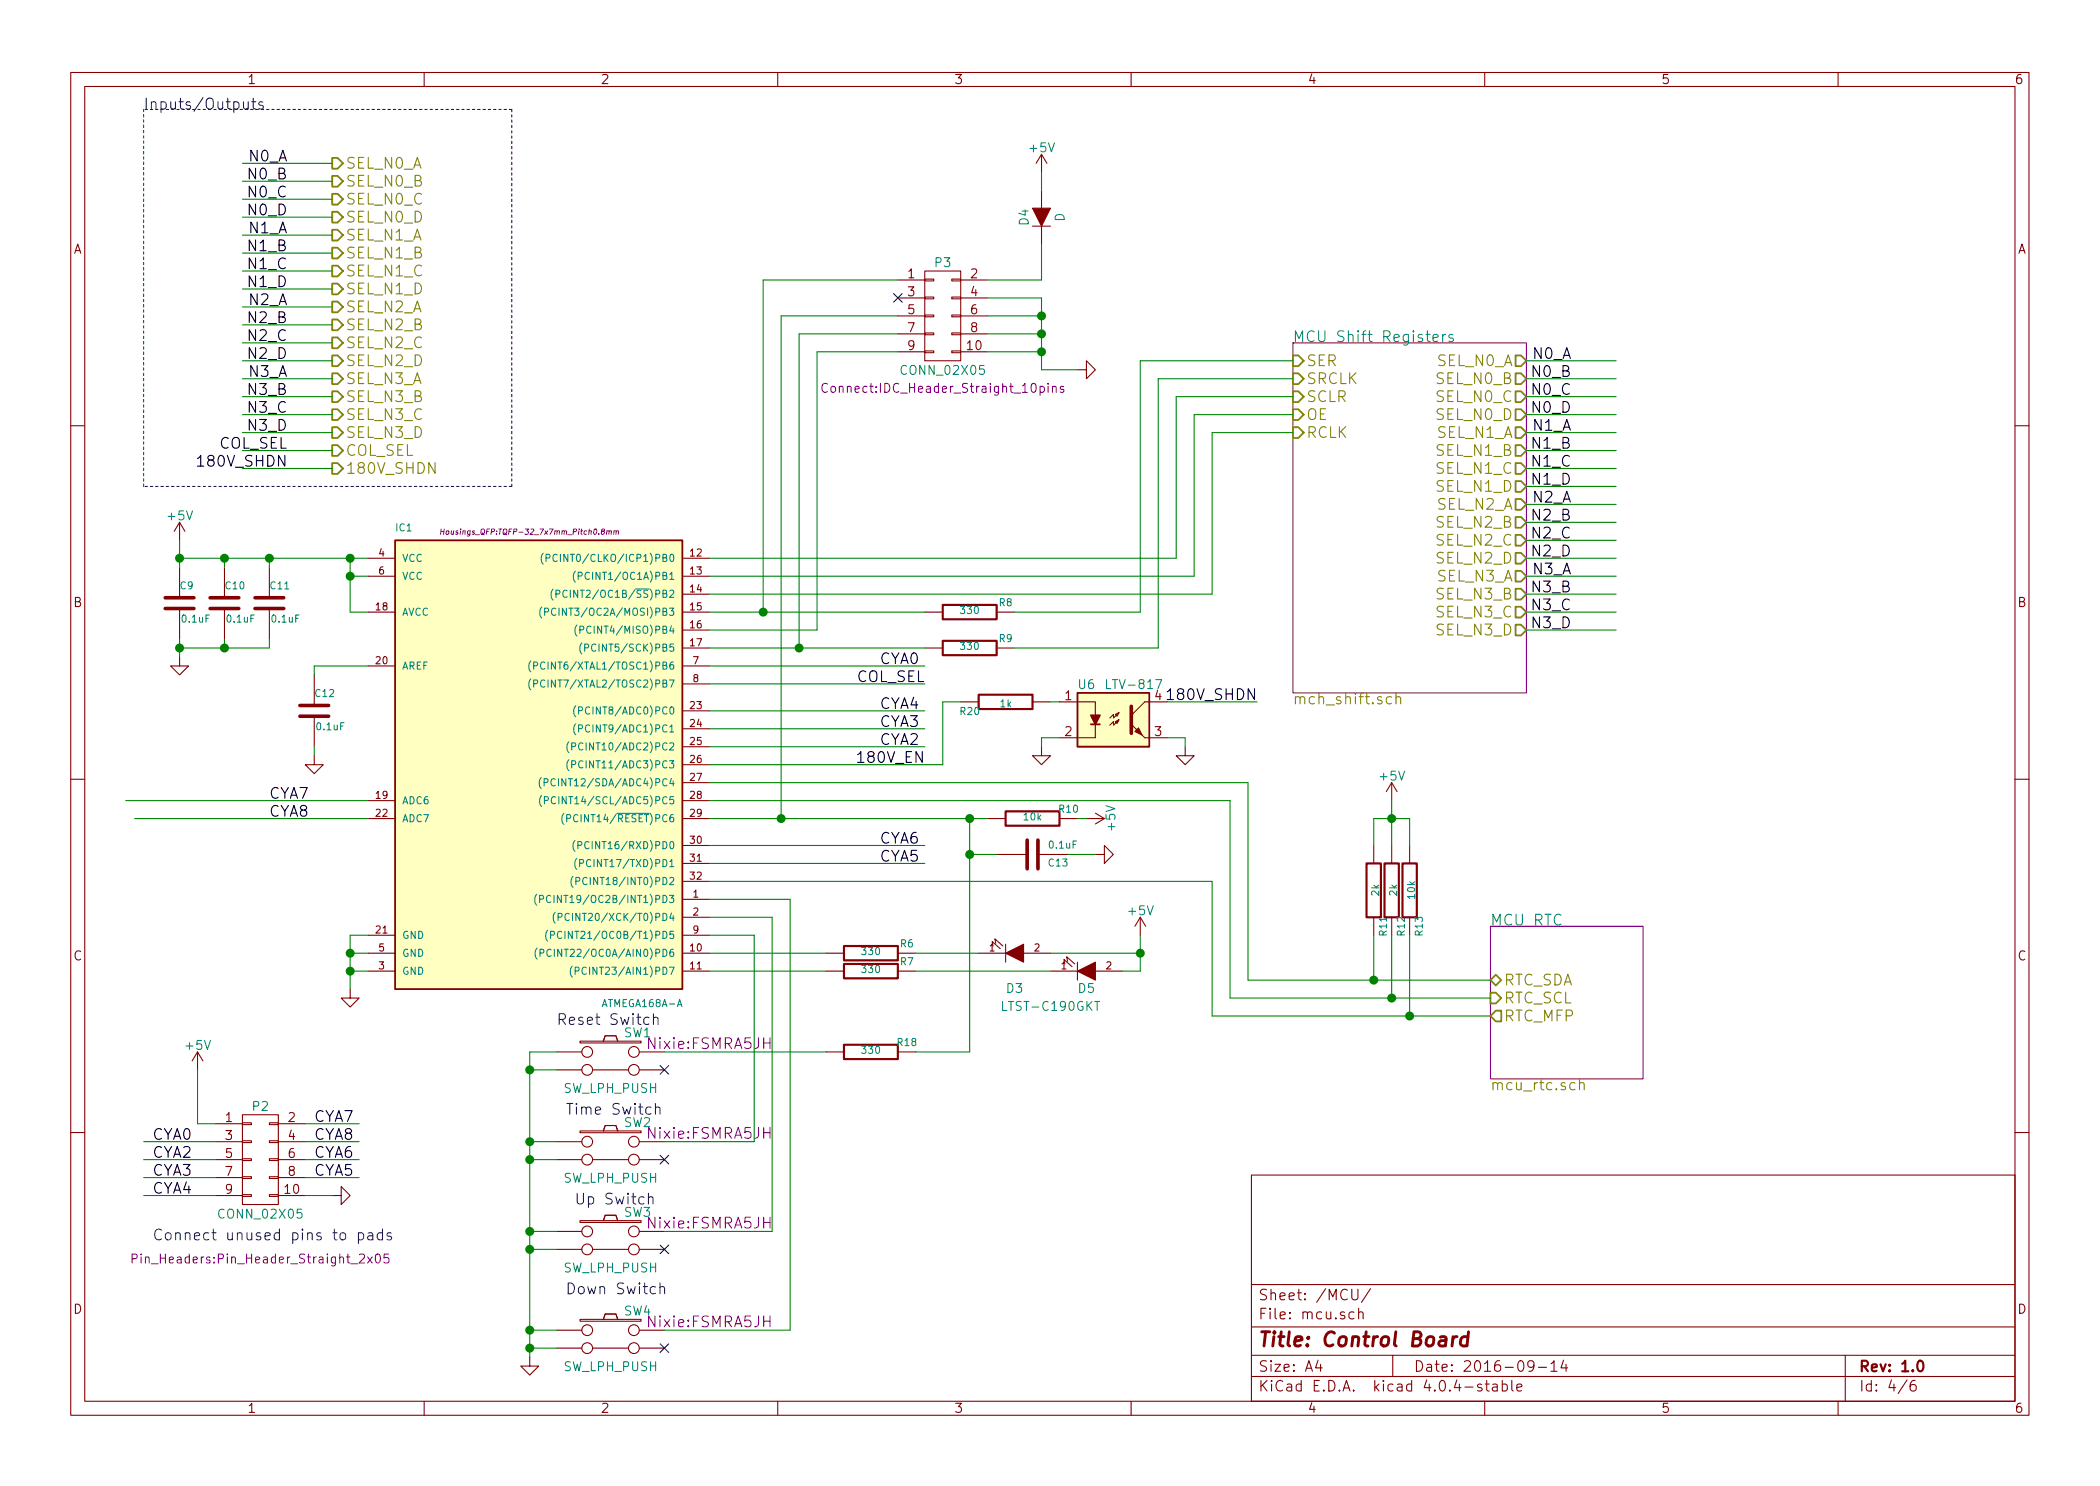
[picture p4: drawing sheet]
EESchema Schematic File Version 2
LIBS:control_board-rescue
LIBS:power
LIBS:device
LIBS:transistors
LIBS:conn
LIBS:linear
LIBS:regul
LIBS:74xx
LIBS:cmos4000
LIBS:adc-dac
LIBS:memory
LIBS:xilinx
LIBS:microcontrollers
LIBS:dsp
LIBS:microchip
LIBS:analog_switches
LIBS:motorola
LIBS:texas
LIBS:intel
LIBS:audio
LIBS:interface
LIBS:digital-audio
LIBS:philips
LIBS:display
LIBS:cypress
LIBS:siliconi
LIBS:opto
LIBS:atmel
LIBS:contrib
LIBS:valves
LIBS:nixie_lib
LIBS:nixie_clock-rescue
LIBS:control_board-cache
EELAYER 25 0
EELAYER END
$Descr A4 11693 8268
encoding utf-8
Sheet 4 6
Title "Control Board"
Date "2016-09-14"
Rev "1.0"
Comp ""
Comment1 ""
Comment2 ""
Comment3 ""
Comment4 ""
$EndDescr
$Comp
L ATMEGA168A-A-RESCUE-nixie_clock IC1
U 1 1
P 2950 4200
F 0 "IC1" H 2200 5450 40  0000 L BNN
F 1 "ATMEGA168A-A" H 3350 2800 40  0000 L BNN
F 2 "Housings_QFP:TQFP-32_7x7mm_Pitch0.8mm" H 2950 5450 30  0000 C CIN
F 3 "" H 2950 4200 60  0000 C CNN
	1    2950 4200
	1    0    0    -1  
$EndComp
$Comp
L C-RESCUE-nixie_clock C9
U 1 1
P 1000 3350
F 0 "C9" H 1000 3450 40  0000 L CNN
F 1 "0.1uF" H 1006 3265 40  0000 L CNN
F 2 "Capacitors_SMD:C_0805_HandSoldering" H 1038 3200 30  0001 C CNN
F 3 "~" H 1000 3350 60  0000 C CNN
	1    1000 3350
	1    0    0    -1  
$EndComp
$Comp
L GND #PWR031
U 1 1
P 1000 3650
F 0 "#PWR031" H 1000 3650 30  0001 C CNN
F 1 "GND" H 1000 3580 30  0001 C CNN
F 2 "" H 1000 3650 60  0000 C CNN
F 3 "" H 1000 3650 60  0000 C CNN
	1    1000 3650
	1    0    0    -1  
$EndComp
$Comp
L C-RESCUE-nixie_clock C12
U 1 1
P 1750 3950
F 0 "C12" H 1750 4050 40  0000 L CNN
F 1 "0.1uF" H 1756 3865 40  0000 L CNN
F 2 "Capacitors_SMD:C_0805_HandSoldering" H 1788 3800 30  0001 C CNN
F 3 "~" H 1750 3950 60  0000 C CNN
	1    1750 3950
	1    0    0    -1  
$EndComp
$Comp
L GND #PWR032
U 1 1
P 1750 4200
F 0 "#PWR032" H 1750 4200 30  0001 C CNN
F 1 "GND" H 1750 4130 30  0001 C CNN
F 2 "" H 1750 4200 60  0000 C CNN
F 3 "" H 1750 4200 60  0000 C CNN
	1    1750 4200
	1    0    0    -1  
$EndComp
$Comp
L GND #PWR033
U 1 1
P 1950 5500
F 0 "#PWR033" H 1950 5500 30  0001 C CNN
F 1 "GND" H 1950 5430 30  0001 C CNN
F 2 "" H 1950 5500 60  0000 C CNN
F 3 "" H 1950 5500 60  0000 C CNN
	1    1950 5500
	1    0    0    -1  
$EndComp
Text Notes 800  600  0    60   ~ 0
Inputs/Outputs
$Comp
L C-RESCUE-nixie_clock C13
U 1 1
P 5750 4750
F 0 "C13" V 5700 4550 40  0000 L CNN
F 1 "0.1uF" V 5800 4500 40  0000 L CNN
F 2 "Capacitors_SMD:C_0805_HandSoldering" H 5788 4600 30  0001 C CNN
F 3 "~" H 5750 4750 60  0000 C CNN
	1    5750 4750
	0    -1   -1   0   
$EndComp
$Comp
L GND #PWR034
U 1 1
P 6100 4750
F 0 "#PWR034" H 6100 4750 30  0001 C CNN
F 1 "GND" H 6100 4680 30  0001 C CNN
F 2 "" H 6100 4750 60  0000 C CNN
F 3 "" H 6100 4750 60  0000 C CNN
	1    6100 4750
	0    -1   -1   0   
$EndComp
$Comp
L GND #PWR035
U 1 1
P 2950 7550
F 0 "#PWR035" H 2950 7550 30  0001 C CNN
F 1 "GND" H 2950 7480 30  0001 C CNN
F 2 "" H 2950 7550 60  0000 C CNN
F 3 "" H 2950 7550 60  0000 C CNN
	1    2950 7550
	1    0    0    -1  
$EndComp
$Comp
L R-RESCUE-nixie_clock R10
U 1 1
P 5750 4550
F 0 "R10" V 5800 4350 40  0000 C CNN
F 1 "10k" V 5757 4551 40  0000 C CNN
F 2 "Resistors_SMD:R_0805_HandSoldering" V 5680 4550 30  0001 C CNN
F 3 "~" H 5750 4550 30  0000 C CNN
	1    5750 4550
	0    -1   -1   0   
$EndComp
Text Notes 3100 5700 0    60   ~ 0
Reset Switch
Text Notes 3150 6200 0    60   ~ 0
Time Switch
Text Notes 3200 6700 0    60   ~ 0
Up Switch
Text Notes 3150 7200 0    60   ~ 0
Down Switch
$Comp
L R-RESCUE-nixie_clock R6
U 1 1
P 4850 5300
F 0 "R6" V 4900 5100 40  0000 C CNN
F 1 "330" V 4857 5301 40  0000 C CNN
F 2 "Resistors_SMD:R_0805_HandSoldering" V 4780 5300 30  0001 C CNN
F 3 "~" H 4850 5300 30  0000 C CNN
	1    4850 5300
	0    -1   -1   0   
$EndComp
$Comp
L R-RESCUE-nixie_clock R7
U 1 1
P 4850 5400
F 0 "R7" V 4900 5200 40  0000 C CNN
F 1 "330" V 4857 5401 40  0000 C CNN
F 2 "Resistors_SMD:R_0805_HandSoldering" V 4780 5400 30  0001 C CNN
F 3 "~" H 4850 5400 30  0000 C CNN
	1    4850 5400
	0    -1   -1   0   
$EndComp
$Comp
L LED-RESCUE-nixie_clock D3
U 1 1
P 5650 5300
F 0 "D3" H 5650 5500 50  0000 C CNN
F 1 "LTST-C190GKT" H 5650 5550 50  0001 C CNN
F 2 "LEDs:LED_0603" H 5650 5300 60  0001 C CNN
F 3 "~" H 5650 5300 60  0000 C CNN
	1    5650 5300
	-1   0    0    1   
$EndComp
$Comp
L LED-RESCUE-nixie_clock D5
U 1 1
P 6050 5400
F 0 "D5" H 6050 5500 50  0000 C CNN
F 1 "LTST-C190GKT" H 6250 5600 50  0000 C CNN
F 2 "LEDs:LED_0603" H 6050 5400 60  0001 C CNN
F 3 "~" H 6050 5400 60  0000 C CNN
	1    6050 5400
	-1   0    0    1   
$EndComp
Text HLabel 1850 900  2    60   Output ~ 0
SEL_N0_A
Text HLabel 1850 1000 2    60   Output ~ 0
SEL_N0_B
Text HLabel 1850 1100 2    60   Output ~ 0
SEL_N0_C
Text HLabel 1850 1200 2    60   Output ~ 0
SEL_N0_D
Text HLabel 1850 1300 2    60   Output ~ 0
SEL_N1_A
Text HLabel 1850 1400 2    60   Output ~ 0
SEL_N1_B
Text HLabel 1850 1500 2    60   Output ~ 0
SEL_N1_C
Text HLabel 1850 1600 2    60   Output ~ 0
SEL_N1_D
Text HLabel 1850 1700 2    60   Output ~ 0
SEL_N2_A
Text HLabel 1850 1800 2    60   Output ~ 0
SEL_N2_B
Text HLabel 1850 2200 2    60   Output ~ 0
SEL_N3_B
Text HLabel 1850 2300 2    60   Output ~ 0
SEL_N3_C
Text HLabel 1850 2400 2    60   Output ~ 0
SEL_N3_D
Text HLabel 1850 2100 2    60   Output ~ 0
SEL_N3_A
$Sheet
S 8300 5150 850  850 
U 54D9E22D
F0 "MCU RTC" 60
F1 "mcu_rtc.sch" 60
F2 "RTC_SCL" I L 8300 5550 60 
F3 "RTC_SDA" B L 8300 5450 60 
F4 "RTC_MFP" O L 8300 5650 60 
$EndSheet
$Sheet
S 7200 1900 1300 1950
U 54DAD1C9
F0 "MCU Shift Registers" 60
F1 "mch_shift.sch" 60
F2 "SER" I L 7200 2000 60 
F3 "SRCLK" I L 7200 2100 60 
F4 "SCLR" I L 7200 2200 60 
F5 "OE" I L 7200 2300 60 
F6 "RCLK" I L 7200 2400 60 
F7 "SEL_N0_A" O R 8500 2000 60 
F8 "SEL_N0_B" O R 8500 2100 60 
F9 "SEL_N0_C" O R 8500 2200 60 
F10 "SEL_N0_D" O R 8500 2300 60 
F11 "SEL_N1_A" O R 8500 2400 60 
F12 "SEL_N1_B" O R 8500 2500 60 
F13 "SEL_N1_C" O R 8500 2600 60 
F14 "SEL_N1_D" O R 8500 2700 60 
F15 "SEL_N2_A" O R 8500 2800 60 
F16 "SEL_N2_B" O R 8500 2900 60 
F17 "SEL_N2_C" O R 8500 3000 60 
F18 "SEL_N2_D" O R 8500 3100 60 
F19 "SEL_N3_A" O R 8500 3200 60 
F20 "SEL_N3_B" O R 8500 3300 60 
F21 "SEL_N3_C" O R 8500 3400 60 
F22 "SEL_N3_D" O R 8500 3500 60 
$EndSheet
Text HLabel 1850 1900 2    60   Output ~ 0
SEL_N2_C
Text HLabel 1850 2000 2    60   Output ~ 0
SEL_N2_D
Text HLabel 1850 2600 2    60   Output ~ 0
180V_SHDN
$Comp
L CONN_02X05 P3
U 1 1
P 5250 1750
F 0 "P3" H 5250 2050 50  0000 C CNN
F 1 "CONN_02X05" H 5250 1450 50  0000 C CNN
F 2 "Connect:IDC_Header_Straight_10pins" H 5250 1350 50  0000 C CNN
F 3 "" H 5250 550 50  0000 C CNN
	1    5250 1750
	1    0    0    -1  
$EndComp
$Comp
L GND #PWR036
U 1 1
P 6000 2050
F 0 "#PWR036" H 6000 2050 30  0001 C CNN
F 1 "GND" H 6000 1980 30  0001 C CNN
F 2 "" H 6000 2050 60  0000 C CNN
F 3 "" H 6000 2050 60  0000 C CNN
	1    6000 2050
	0    -1   -1   0   
$EndComp
$Comp
L D D4
U 1 1
P 5800 1200
F 0 "D4" H 5800 1300 50  0000 C CNN
F 1 "D" H 5800 1100 50  0000 C CNN
F 2 "Nixie:SOD-523-2" H 5800 1200 50  0001 C CNN
F 3 "" H 5800 1200 50  0000 C CNN
	1    5800 1200
	0    -1   -1   0   
$EndComp
$Comp
L R-RESCUE-nixie_clock R8
U 1 1
P 5400 3400
F 0 "R8" V 5450 3200 40  0000 C CNN
F 1 "330" V 5407 3401 40  0000 C CNN
F 2 "Resistors_SMD:R_0805_HandSoldering" V 5330 3400 30  0001 C CNN
F 3 "~" H 5400 3400 30  0000 C CNN
	1    5400 3400
	0    -1   -1   0   
$EndComp
$Comp
L R-RESCUE-nixie_clock R9
U 1 1
P 5400 3600
F 0 "R9" V 5450 3400 40  0000 C CNN
F 1 "330" V 5407 3601 40  0000 C CNN
F 2 "Resistors_SMD:R_0805_HandSoldering" V 5330 3600 30  0001 C CNN
F 3 "~" H 5400 3600 30  0000 C CNN
	1    5400 3600
	0    -1   -1   0   
$EndComp
$Comp
L C-RESCUE-nixie_clock C10
U 1 1
P 1250 3350
F 0 "C10" H 1250 3450 40  0000 L CNN
F 1 "0.1uF" H 1256 3265 40  0000 L CNN
F 2 "Capacitors_SMD:C_0805_HandSoldering" H 1288 3200 30  0001 C CNN
F 3 "~" H 1250 3350 60  0000 C CNN
	1    1250 3350
	1    0    0    -1  
$EndComp
$Comp
L C-RESCUE-nixie_clock C11
U 1 1
P 1500 3350
F 0 "C11" H 1500 3450 40  0000 L CNN
F 1 "0.1uF" H 1506 3265 40  0000 L CNN
F 2 "Capacitors_SMD:C_0805_HandSoldering" H 1538 3200 30  0001 C CNN
F 3 "~" H 1500 3350 60  0000 C CNN
	1    1500 3350
	1    0    0    -1  
$EndComp
$Comp
L R-RESCUE-nixie_clock R11
U 1 1
P 7650 4950
F 0 "R11" V 7700 4750 40  0000 C CNN
F 1 "2k" V 7657 4951 40  0000 C CNN
F 2 "Resistors_SMD:R_0805_HandSoldering" V 7580 4950 30  0001 C CNN
F 3 "~" H 7650 4950 30  0000 C CNN
	1    7650 4950
	1    0    0    -1  
$EndComp
$Comp
L R-RESCUE-nixie_clock R12
U 1 1
P 7750 4950
F 0 "R12" V 7800 4750 40  0000 C CNN
F 1 "2k" V 7757 4951 40  0000 C CNN
F 2 "Resistors_SMD:R_0805_HandSoldering" V 7680 4950 30  0001 C CNN
F 3 "~" H 7750 4950 30  0000 C CNN
	1    7750 4950
	1    0    0    -1  
$EndComp
$Comp
L R-RESCUE-nixie_clock R13
U 1 1
P 7850 4950
F 0 "R13" V 7900 4750 40  0000 C CNN
F 1 "10k" V 7857 4951 40  0000 C CNN
F 2 "Resistors_SMD:R_0805_HandSoldering" V 7780 4950 30  0001 C CNN
F 3 "~" H 7850 4950 30  0000 C CNN
	1    7850 4950
	1    0    0    -1  
$EndComp
NoConn ~ 5000 1650
Text Notes 850  6900 0    60   ~ 0
Connect unused pins to pads
$Comp
L GND #PWR037
U 1 1
P 1850 6650
F 0 "#PWR037" H 1850 6650 30  0001 C CNN
F 1 "GND" H 1850 6580 30  0001 C CNN
F 2 "" H 1850 6650 60  0000 C CNN
F 3 "" H 1850 6650 60  0000 C CNN
	1    1850 6650
	0    -1   -1   0   
$EndComp
Text Label 4900 3700 0    60   ~ 0
CYA0
Text Label 4900 4150 0    60   ~ 0
CYA2
Text Label 4900 4050 0    60   ~ 0
CYA3
Text Label 4900 3950 0    60   ~ 0
CYA4
Text Label 4900 4800 0    60   ~ 0
CYA5
Text Label 4900 4700 0    60   ~ 0
CYA6
Text Label 1500 4450 0    60   ~ 0
CYA7
Text Label 1500 4550 0    60   ~ 0
CYA8
Text Label 850  6350 0    60   ~ 0
CYA0
Text Label 850  6450 0    60   ~ 0
CYA2
Text Label 850  6550 0    60   ~ 0
CYA3
Text Label 850  6650 0    60   ~ 0
CYA4
Text Label 1750 6550 0    60   ~ 0
CYA5
Text Label 1750 6450 0    60   ~ 0
CYA6
Text Label 1750 6250 0    60   ~ 0
CYA7
Text Label 1750 6350 0    60   ~ 0
CYA8
$Comp
L R-RESCUE-nixie_clock R18
U 1 1
P 4850 5850
F 0 "R18" V 4900 5650 40  0000 C CNN
F 1 "330" V 4857 5851 40  0000 C CNN
F 2 "Resistors_SMD:R_0805_HandSoldering" V 4780 5850 30  0001 C CNN
F 3 "~" H 4850 5850 30  0000 C CNN
	1    4850 5850
	0    -1   -1   0   
$EndComp
$Comp
L +5V #PWR038
U 1 1
P 5800 950
F 0 "#PWR038" H 5800 800 50  0001 C CNN
F 1 "+5V" H 5800 1090 50  0000 C CNN
F 2 "" H 5800 950 50  0000 C CNN
F 3 "" H 5800 950 50  0000 C CNN
	1    5800 950 
	1    0    0    -1  
$EndComp
$Comp
L +5V #PWR039
U 1 1
P 7750 4450
F 0 "#PWR039" H 7750 4300 50  0001 C CNN
F 1 "+5V" H 7750 4590 50  0000 C CNN
F 2 "" H 7750 4450 50  0000 C CNN
F 3 "" H 7750 4450 50  0000 C CNN
	1    7750 4450
	1    0    0    -1  
$EndComp
$Comp
L +5V #PWR040
U 1 1
P 6350 5200
F 0 "#PWR040" H 6350 5050 50  0001 C CNN
F 1 "+5V" H 6350 5340 50  0000 C CNN
F 2 "" H 6350 5200 50  0000 C CNN
F 3 "" H 6350 5200 50  0000 C CNN
	1    6350 5200
	1    0    0    -1  
$EndComp
$Comp
L +5V #PWR041
U 1 1
P 6050 4550
F 0 "#PWR041" H 6050 4400 50  0001 C CNN
F 1 "+5V" H 6050 4690 50  0000 C CNN
F 2 "" H 6050 4550 50  0000 C CNN
F 3 "" H 6050 4550 50  0000 C CNN
	1    6050 4550
	0    1    1    0   
$EndComp
$Comp
L +5V #PWR042
U 1 1
P 1100 5950
F 0 "#PWR042" H 1100 5800 50  0001 C CNN
F 1 "+5V" H 1100 6090 50  0000 C CNN
F 2 "" H 1100 5950 50  0000 C CNN
F 3 "" H 1100 5950 50  0000 C CNN
	1    1100 5950
	1    0    0    -1  
$EndComp
$Comp
L +5V #PWR043
U 1 1
P 1000 3000
F 0 "#PWR043" H 1000 2850 50  0001 C CNN
F 1 "+5V" H 1000 3140 50  0000 C CNN
F 2 "" H 1000 3000 50  0000 C CNN
F 3 "" H 1000 3000 50  0000 C CNN
	1    1000 3000
	1    0    0    -1  
$EndComp
$Comp
L SW_LPH_PUSH-RESCUE-control_board SW4
U 1 1
P 3400 7400
AR Path="/54E288B4" Ref="SW4"  Part="1" 
AR Path="/51B40844/54E288B4" Ref="SW4"  Part="1" 
F 0 "SW4" H 3550 7510 50  0000 C CNN
F 1 "SW_LPH_PUSH" H 3400 7200 50  0000 C CNN
F 2 "Nixie:FSMRA5JH" H 3950 7450 60  0000 C CNN
F 3 "" H 3400 7400 60  0000 C CNN
	1    3400 7400
	1    0    0    -1  
$EndComp
$Comp
L SW_LPH_PUSH-RESCUE-control_board SW3
U 1 1
P 3400 6850
AR Path="/54E2867C" Ref="SW3"  Part="1" 
AR Path="/51B40844/54E2867C" Ref="SW3"  Part="1" 
F 0 "SW3" H 3550 6960 50  0000 C CNN
F 1 "SW_LPH_PUSH" H 3400 6650 50  0000 C CNN
F 2 "Nixie:FSMRA5JH" H 3950 6900 60  0000 C CNN
F 3 "" H 3400 6850 60  0000 C CNN
	1    3400 6850
	1    0    0    -1  
$EndComp
$Comp
L SW_LPH_PUSH-RESCUE-control_board SW2
U 1 1
P 3400 6350
AR Path="/54E2863D" Ref="SW2"  Part="1" 
AR Path="/51B40844/54E2863D" Ref="SW2"  Part="1" 
F 0 "SW2" H 3550 6460 50  0000 C CNN
F 1 "SW_LPH_PUSH" H 3400 6150 50  0000 C CNN
F 2 "Nixie:FSMRA5JH" H 3950 6400 60  0000 C CNN
F 3 "" H 3400 6350 60  0000 C CNN
	1    3400 6350
	1    0    0    -1  
$EndComp
$Comp
L SW_LPH_PUSH-RESCUE-control_board SW1
U 1 1
P 3400 5850
AR Path="/54E28102" Ref="SW1"  Part="1" 
AR Path="/51B40844/54E28102" Ref="SW1"  Part="1" 
F 0 "SW1" H 3550 5960 50  0000 C CNN
F 1 "SW_LPH_PUSH" H 3400 5650 50  0000 C CNN
F 2 "Nixie:FSMRA5JH" H 3950 5900 60  0000 C CNN
F 3 "" H 3400 5850 60  0000 C CNN
	1    3400 5850
	1    0    0    -1  
$EndComp
NoConn ~ 3700 5950
NoConn ~ 3700 6450
NoConn ~ 3700 6950
NoConn ~ 3700 7500
Text HLabel 1850 2500 2    60   Output ~ 0
COL_SEL
$Comp
L CONN_02X05 P2
U 1 1
P 1450 6450
F 0 "P2" H 1450 6750 50  0000 C CNN
F 1 "CONN_02X05" H 1450 6150 50  0000 C CNN
F 2 "Pin_Headers:Pin_Header_Straight_2x05" H 1450 5900 50  0000 C CNN
F 3 "" H 1450 5250 50  0000 C CNN
	1    1450 6450
	1    0    0    -1  
$EndComp
Text Label 8750 2800 2    60   ~ 0
N2_A
Text Label 8750 2900 2    60   ~ 0
N2_B
Text Label 8750 3000 2    60   ~ 0
N2_C
Text Label 8750 3100 2    60   ~ 0
N2_D
Text Label 8750 3200 2    60   ~ 0
N3_A
Text Label 8750 3300 2    60   ~ 0
N3_B
Text Label 8750 3400 2    60   ~ 0
N3_C
Text Label 8750 3500 2    60   ~ 0
N3_D
Text Label 8750 2000 2    60   ~ 0
N0_A
Text Label 8750 2100 2    60   ~ 0
N0_B
Text Label 8750 2200 2    60   ~ 0
N0_C
Text Label 8750 2300 2    60   ~ 0
N0_D
Text Label 8750 2400 2    60   ~ 0
N1_A
Text Label 8750 2500 2    60   ~ 0
N1_B
Text Label 8750 2600 2    60   ~ 0
N1_C
Text Label 8750 2700 2    60   ~ 0
N1_D
Text Label 1600 1700 2    60   ~ 0
N2_A
Text Label 1600 1800 2    60   ~ 0
N2_B
Text Label 1600 1900 2    60   ~ 0
N2_C
Text Label 1600 2000 2    60   ~ 0
N2_D
Text Label 1600 2100 2    60   ~ 0
N3_A
Text Label 1600 2200 2    60   ~ 0
N3_B
Text Label 1600 2300 2    60   ~ 0
N3_C
Text Label 1600 2400 2    60   ~ 0
N3_D
Text Label 1600 900  2    60   ~ 0
N0_A
Text Label 1600 1000 2    60   ~ 0
N0_B
Text Label 1600 1100 2    60   ~ 0
N0_C
Text Label 1600 1200 2    60   ~ 0
N0_D
Text Label 1600 1300 2    60   ~ 0
N1_A
Text Label 1600 1400 2    60   ~ 0
N1_B
Text Label 1600 1500 2    60   ~ 0
N1_C
Text Label 1600 1600 2    60   ~ 0
N1_D
Text Label 1600 2500 2    60   ~ 0
COL_SEL
Text Label 5150 3800 2    60   ~ 0
COL_SEL
Text Label 7000 3900 2    60   ~ 0
180V_SHDN
Text Label 1600 2600 2    60   ~ 0
180V_SHDN
$Comp
L GND #PWR044
U 1 1
P 6600 4150
F 0 "#PWR044" H 6600 4150 30  0001 C CNN
F 1 "GND" H 6600 4080 30  0001 C CNN
F 2 "" H 6600 4150 60  0000 C CNN
F 3 "" H 6600 4150 60  0000 C CNN
	1    6600 4150
	1    0    0    -1  
$EndComp
$Comp
L R-RESCUE-nixie_clock R20
U 1 1
P 5600 3900
F 0 "R20" V 5650 3700 40  0000 C CNN
F 1 "1k" V 5607 3901 40  0000 C CNN
F 2 "Resistors_SMD:R_0805_HandSoldering" V 5530 3900 30  0001 C CNN
F 3 "~" H 5600 3900 30  0000 C CNN
	1    5600 3900
	0    1    1    0   
$EndComp
Wire Wire Line
	5250 3900 5350 3900
Wire Wire Line
	5250 4250 5250 3900
Wire Wire Line
	6500 3900 7000 3900
Wire Wire Line
	3950 4250 5250 4250
Wire Wire Line
	1350 2500 1850 2500
Wire Wire Line
	1350 2600 1850 2600
Wire Wire Line
	1350 900  1850 900 
Wire Wire Line
	1850 1000 1350 1000
Wire Wire Line
	1350 1100 1850 1100
Wire Wire Line
	1850 1200 1350 1200
Wire Wire Line
	1850 1300 1350 1300
Wire Wire Line
	1850 1400 1350 1400
Wire Wire Line
	1350 1500 1850 1500
Wire Wire Line
	1350 1600 1850 1600
Wire Wire Line
	1350 1700 1850 1700
Wire Wire Line
	1350 1800 1850 1800
Wire Wire Line
	1350 1900 1850 1900
Wire Wire Line
	1350 2000 1850 2000
Wire Wire Line
	1350 2100 1850 2100
Wire Wire Line
	1350 2200 1850 2200
Wire Wire Line
	1350 2300 1850 2300
Wire Wire Line
	1350 2400 1850 2400
Wire Wire Line
	8500 2000 9000 2000
Wire Wire Line
	9000 2100 8500 2100
Wire Wire Line
	8500 2200 9000 2200
Wire Wire Line
	9000 2300 8500 2300
Wire Wire Line
	9000 2400 8500 2400
Wire Wire Line
	9000 2500 8500 2500
Wire Wire Line
	8500 2600 9000 2600
Wire Wire Line
	8500 2700 9000 2700
Wire Wire Line
	8500 2800 9000 2800
Wire Wire Line
	8500 2900 9000 2900
Wire Wire Line
	8500 3000 9000 3000
Wire Wire Line
	8500 3100 9000 3100
Wire Wire Line
	8500 3200 9000 3200
Wire Wire Line
	8500 3300 9000 3300
Wire Wire Line
	8500 3400 9000 3400
Wire Wire Line
	8500 3500 9000 3500
Connection ~ 2950 7500
Wire Wire Line
	2950 7500 3100 7500
Connection ~ 2950 6950
Wire Wire Line
	2950 6950 3100 6950
Connection ~ 2950 5950
Wire Wire Line
	3100 5950 2950 5950
Connection ~ 2950 6450
Wire Wire Line
	2950 6450 3100 6450
Wire Wire Line
	5400 5850 5100 5850
Wire Wire Line
	3700 5850 4600 5850
Connection ~ 2950 7400
Wire Wire Line
	2950 7400 3100 7400
Wire Wire Line
	2000 6450 1700 6450
Wire Wire Line
	2000 6550 1700 6550
Wire Wire Line
	800  6650 1200 6650
Wire Wire Line
	800  6550 1200 6550
Wire Wire Line
	800  6450 1200 6450
Wire Wire Line
	800  6350 1200 6350
Wire Wire Line
	3950 4800 5150 4800
Wire Wire Line
	3950 4700 5150 4700
Wire Wire Line
	3950 4150 5150 4150
Wire Wire Line
	3950 4050 5150 4050
Wire Wire Line
	3950 3950 5150 3950
Wire Wire Line
	3950 3700 5150 3700
Wire Wire Line
	3950 3800 5150 3800
Wire Wire Line
	1700 6650 1850 6650
Wire Wire Line
	1100 6250 1100 5950
Wire Wire Line
	1200 6250 1100 6250
Wire Wire Line
	750  4550 2050 4550
Wire Wire Line
	1700 6250 2000 6250
Wire Wire Line
	1700 6350 2000 6350
Wire Wire Line
	2050 4450 700  4450
Connection ~ 1250 3600
Wire Wire Line
	1500 3600 1500 3550
Connection ~ 1500 3100
Wire Wire Line
	1500 3100 1500 3150
Wire Wire Line
	6750 3300 6750 2400
Wire Wire Line
	3950 3300 6750 3300
Wire Wire Line
	6650 3200 6650 2300
Wire Wire Line
	3950 3200 6650 3200
Wire Wire Line
	6550 3100 6550 2200
Wire Wire Line
	3950 3100 6550 3100
Wire Wire Line
	6350 3400 6350 2000
Wire Wire Line
	6350 3400 5650 3400
Wire Wire Line
	6450 2100 6450 3600
Wire Wire Line
	6450 3600 5650 3600
Connection ~ 4450 3600
Connection ~ 4250 3400
Wire Wire Line
	3950 3600 5150 3600
Wire Wire Line
	4550 3500 4550 1950
Wire Wire Line
	4450 1850 4450 3600
Wire Wire Line
	5800 1050 5800 950 
Connection ~ 4350 4550
Wire Wire Line
	4350 1750 4350 4550
Wire Wire Line
	4250 1550 4250 3400
Wire Wire Line
	5800 1350 5800 1550
Wire Wire Line
	5800 1550 5500 1550
Connection ~ 5800 1950
Wire Wire Line
	5800 2050 6000 2050
Connection ~ 5800 1750
Wire Wire Line
	5500 1750 5800 1750
Connection ~ 5800 1850
Wire Wire Line
	5800 1850 5500 1850
Wire Wire Line
	5800 1950 5500 1950
Wire Wire Line
	5800 1650 5800 2050
Wire Wire Line
	5500 1650 5800 1650
Wire Wire Line
	3950 3500 4550 3500
Wire Wire Line
	4550 1950 5000 1950
Wire Wire Line
	5000 1850 4450 1850
Wire Wire Line
	4350 1750 5000 1750
Wire Wire Line
	3950 3400 5150 3400
Wire Wire Line
	5000 1550 4250 1550
Wire Wire Line
	6750 2400 7200 2400
Wire Wire Line
	6650 2300 7200 2300
Wire Wire Line
	6550 2200 7200 2200
Wire Wire Line
	6450 2100 7200 2100
Wire Wire Line
	6350 2000 7200 2000
Connection ~ 7850 5650
Wire Wire Line
	7850 5200 7850 5650
Wire Wire Line
	6750 5650 8300 5650
Wire Wire Line
	6750 4900 6750 5650
Wire Wire Line
	7750 5200 7750 5550
Wire Wire Line
	7650 5450 7650 5200
Connection ~ 7750 5550
Wire Wire Line
	6850 5550 8300 5550
Wire Wire Line
	6850 4450 6850 5550
Connection ~ 7650 5450
Wire Wire Line
	6950 5450 8300 5450
Wire Wire Line
	6950 4350 6950 5450
Wire Notes Line
	2850 600  800  600 
Wire Notes Line
	2850 2700 800  2700
Connection ~ 7750 4550
Wire Wire Line
	7750 4450 7750 4700
Wire Wire Line
	7850 4550 7850 4700
Wire Wire Line
	7650 4550 7850 4550
Wire Wire Line
	7650 4700 7650 4550
Connection ~ 6350 5300
Wire Wire Line
	6350 5400 6250 5400
Wire Wire Line
	6350 5200 6350 5400
Wire Wire Line
	5850 5300 6350 5300
Wire Wire Line
	5100 5400 5850 5400
Wire Wire Line
	5100 5300 5450 5300
Wire Wire Line
	3950 5400 4600 5400
Wire Wire Line
	3950 5300 4600 5300
Connection ~ 2950 6850
Wire Wire Line
	4400 5000 3950 5000
Wire Wire Line
	4400 7400 4400 5000
Wire Wire Line
	3700 7400 4400 7400
Wire Wire Line
	4300 5100 3950 5100
Wire Wire Line
	4300 6850 4300 5100
Wire Wire Line
	3700 6850 4300 6850
Wire Wire Line
	4200 5200 3950 5200
Wire Wire Line
	4200 6350 4200 5200
Wire Wire Line
	3700 6350 4200 6350
Connection ~ 2950 6350
Wire Wire Line
	2950 6350 3100 6350
Wire Wire Line
	2950 6850 3100 6850
Connection ~ 5400 4750
Wire Wire Line
	2950 5850 2950 7550
Wire Wire Line
	3100 5850 2950 5850
Wire Wire Line
	5950 4750 6100 4750
Wire Wire Line
	5550 4750 5400 4750
Connection ~ 5400 4550
Wire Wire Line
	5400 4550 5400 5850
Wire Wire Line
	6000 4550 6050 4550
Wire Wire Line
	3950 4900 6750 4900
Wire Wire Line
	3950 4550 5500 4550
Wire Wire Line
	3950 4450 6850 4450
Wire Wire Line
	3950 4350 6950 4350
Wire Notes Line
	2850 600  2850 2700
Wire Notes Line
	800  2700 800  600 
Connection ~ 1950 5300
Wire Wire Line
	2050 5300 1950 5300
Connection ~ 1950 5400
Wire Wire Line
	1950 5400 2050 5400
Wire Wire Line
	1950 5200 1950 5500
Wire Wire Line
	2050 5200 1950 5200
Wire Wire Line
	1750 4150 1750 4200
Wire Wire Line
	1750 3700 2050 3700
Wire Wire Line
	1750 3750 1750 3700
Connection ~ 1950 3200
Wire Wire Line
	1950 3400 2050 3400
Connection ~ 1250 3100
Connection ~ 1950 3100
Wire Wire Line
	1950 3200 2050 3200
Wire Wire Line
	1950 3100 1950 3400
Connection ~ 1000 3600
Wire Wire Line
	1250 3600 1250 3550
Wire Wire Line
	1000 3600 1500 3600
Wire Wire Line
	1000 3550 1000 3650
Connection ~ 1000 3100
Wire Wire Line
	1250 3100 1250 3150
Wire Wire Line
	1000 3100 2050 3100
Wire Wire Line
	1000 3000 1000 3150
Wire Wire Line
	5850 3900 5900 3900
$Comp
L LTV-817 U6
U 1 1
P 6200 4000
F 0 "U6" H 6000 4200 50  0000 L CNN
F 1 "LTV-817" H 6150 4200 50  0000 L CNN
F 2 "Opto-Devices:Optocoupler_SMD_LTV-817S" H 6000 3800 50  0001 L CIN
F 3 "" H 6200 3900 50  0000 L CNN
	1    6200 4000
	1    0    0    -1  
$EndComp
$Comp
L GND #PWR045
U 1 1
P 5800 4150
F 0 "#PWR045" H 5800 4150 30  0001 C CNN
F 1 "GND" H 5800 4080 30  0001 C CNN
F 2 "" H 5800 4150 60  0000 C CNN
F 3 "" H 5800 4150 60  0000 C CNN
	1    5800 4150
	1    0    0    -1  
$EndComp
Wire Wire Line
	6500 4100 6600 4100
Wire Wire Line
	6600 4100 6600 4150
Wire Wire Line
	5900 4100 5800 4100
Wire Wire Line
	5800 4100 5800 4150
Text Label 5150 4250 2    60   ~ 0
180V_EN
$EndSCHEMATC
